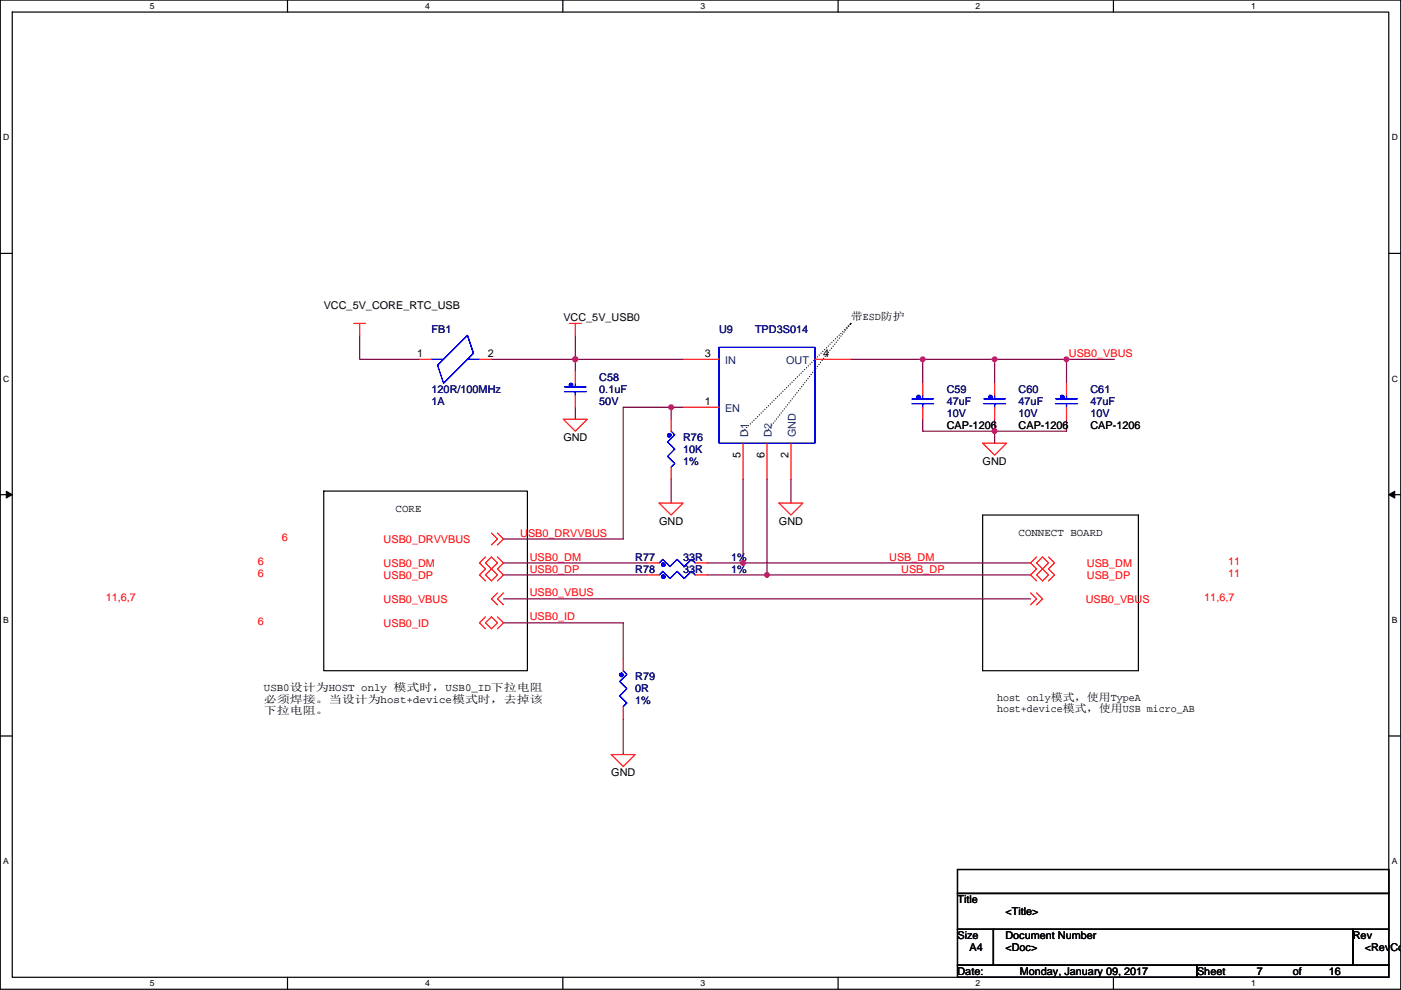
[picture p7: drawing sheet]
<svg xmlns="http://www.w3.org/2000/svg" width="297mm" height="210mm" viewBox="0 0 297 210" stroke-linecap="round" stroke-linejoin="round" font-family="sans-serif">
<path d="M.1 0h296.9v209.8h-296.9zM2.6 2.6h291.8v204.7h-291.8z" fill="none" stroke="#000" stroke-width=".25"/>
<g fill="#fff">
<path d="M31.8 .3h1v2h-1z"/>
<path d="M31.8 207.5h1v2.1h-1z"/>
</g>
<path d="M61 0v2.6M61 207.3v2.5" fill="none" stroke="#000" stroke-width=".25"/>
<g fill="#fff">
<path d="M90.1 .3h1v2h-1z"/>
<path d="M90.1 207.5h1v2.1h-1z"/>
</g>
<path d="M119.3 0v2.6M119.3 207.3v2.5" fill="none" stroke="#000" stroke-width=".25"/>
<g fill="#fff">
<path d="M148.5 .3h1v2h-1z"/>
<path d="M148.5 207.5h1v2.1h-1z"/>
</g>
<path d="M177.7 0v2.6M177.7 207.3v2.5" fill="none" stroke="#000" stroke-width=".25"/>
<g fill="#fff">
<path d="M206.9 .3h1v2h-1z"/>
<path d="M206.9 207.5h1v2.1h-1z"/>
</g>
<path d="M236.1 0v2.6M236.1 207.3v2.5" fill="none" stroke="#000" stroke-width=".25"/>
<g fill="#fff">
<path d="M265.2 .3h1v2h-1z"/>
<path d="M265.2 207.5h1v2.1h-1z"/>
<path d="M.7 28.2h1.3v2h-1.3z"/>
<path d="M295.1 28.2h1.3v2h-1.3z"/>
<path d="M.7 79.3h1.3v2.1h-1.3z"/>
<path d="M295.1 79.3h1.3v2.1h-1.3z"/>
</g>
<path d="M.1 53.7h2.5M294.4 53.7h2.6" fill="none" stroke="#000" stroke-width=".25"/>
<g fill="#fff">
<path d="M.7 130.5h1.2v2h-1.2z"/>
<path d="M295.1 130.5h1.2v2h-1.2z"/>
</g>
<path d="M.1 104.9h2.5M294.4 104.9h2.6" fill="none" stroke="#000" stroke-width=".25"/>
<path d="M1.3 104.2l1.3 .7-1.3 .7zM294.4 104.9l1.3-.7v1.4z" fill="#000" stroke="#000" stroke-width=".21"/>
<g fill="#fff">
<path d="M.7 181.7h1.2v2h-1.2z"/>
<path d="M295.1 181.7h1.2v2h-1.2z"/>
</g>
<path d="M68.6 104.2h43.2v38.1h-43.2zM208.3 109.2h33.1v33.1h-33.1zM.1 156.1h2.5M294.4 156.1h2.6M203 184.4h91.4v5.1h-91.4zM203 189.5h91.4v7.6h-91.4zM203 197.1h7.6v7.6h-7.6zM210.6 197.1h76.2v7.6h-76.2zM286.8 197.1h7.6v7.6h-7.6zM203 204.7h50.8v2.6h-50.8zM253.8 204.7h40.6v2.6h-40.6z" fill="none" stroke="#000" stroke-width=".25"/>
<path d="M180.4 68.6h.1M157.5 91.5l22.9-22.9M162.6 91.5l17.8-22.9" fill="none" stroke="#000" stroke-width=".25" stroke-dasharray="0 .5"/>
<g fill="none" stroke="#800040" stroke-width=".25">
<path d="M76.3 71.1v5.1h12.7M104.2 76.2h17.8M122 76.2v2.6M122 76.2h22.8M122 71.1v5.1M180.4 76.2h15.2M195.6 76.2h15.3M195.6 76.2v5.1M210.9 76.2v5.1M210.9 76.2h15.2M226.1 76.2v5.1M226.1 76.2h10.2"/>
<path d="M122 86.4v2.5M142.3 86.4h2.5M142.3 86.4h-10.2v27.9h-25.4M142.3 86.4v2.5M195.6 88.9v2.6h15.3M210.9 91.5v2.5M210.9 88.9v2.6M226.1 88.9v2.6h-15.2M106.7 119.4h30.5M142.3 101.6v5.1M157.5 119.4h61M157.5 101.6v17.8h-7.6"/>
<path d="M162.6 101.6v20.3h-12.7M167.7 101.6v5.1M106.7 127h111.8M106.7 121.9h30.5M106.7 132.1h25.4v7.6M162.6 121.9h55.9M132.1 152.4v7.6"/>
</g>
<g fill="#f0f" stroke="#f0f" stroke-width=".25">
<circle cx="210.9" cy="91.4" r=".5"/>
<circle cx="226.1" cy="76.2" r=".5"/>
<circle cx="210.9" cy="76.2" r=".5"/>
<circle cx="122" cy="76.2" r=".5"/>
<circle cx="142.3" cy="86.4" r=".5"/>
<circle cx="195.6" cy="76.2" r=".5"/>
<circle cx="162.6" cy="121.9" r=".5"/>
<circle cx="157.5" cy="119.4" r=".5"/>
</g>
<g fill="none" stroke="#f00" stroke-width=".25">
<path d="M75 68.6h2.5M76.3 68.6v2.5M89 76.2h2.5M101.7 76.2h2.5M120.7 68.6h2.6M122 68.6v2.5M122 78.8v2.5M144.8 76.2h7.7M172.8 76.2h7.6M119.4 88.9h5.1l-2.5 2.6zM122 83.8v2.6M142.3 88.9v2.6"/>
<path d="M142.3 99.1v2.5M144.8 86.4h7.7M157.5 94v7.6M162.6 94v7.6M167.7 94v7.6M195.6 81.3v2.5M195.6 86.4v2.5M208.3 94h5.1l-2.5 2.5zM210.9 81.3v2.5M210.9 86.4v2.5M226.1 81.3v2.5M226.1 86.4v2.5"/>
<path d="M102.9 118.1l-1.2 1.3 1.2 1.3-1.2 1.2 1.2 1.3M104.2 118.1l1.3 1.3-1.3 1.3-1.3-1.3zM104.2 113.1l1.3 1.2-1.3 1.3M105.5 118.1l1.2 1.3-1.2 1.3 1.2 1.2-1.2 1.3M105.5 113.1l1.2 1.2-1.2 1.3M137.2 119.4h2.6M139.8 106.7h5l-2.5 2.5zM147.4 119.4h2.5M165.2 106.7h5l-2.5 2.5zM219.8 119.4l1.2-1.3 1.3 1.3-1.3 1.3zM219.8 118.1l-1.3 1.3 1.3 1.3-1.3 1.2 1.3 1.3M222.3 118.1l1.3 1.3-1.3 1.3 1.3 1.2-1.3 1.3"/>
<path d="M102.9 130.8l-1.2 1.3 1.2 1.3M102.9 121.9l1.3-1.2 1.3 1.2-1.3 1.3zM104.2 130.8l1.3 1.3-1.3 1.3-1.3-1.3zM105.5 130.8l1.2 1.3-1.2 1.3M105.5 125.8l-1.3 1.2 1.3 1.3M106.7 125.8l-1.2 1.2 1.2 1.3M132.1 139.7v2.6M137.2 121.9h2.6M147.4 121.9h2.5M218.5 125.8l1.3 1.2-1.3 1.3M219.8 125.8l1.2 1.2-1.2 1.3M219.8 121.9l1.2-1.2 1.3 1.2-1.3 1.3z"/>
<path d="M132.1 149.9v2.5M129.6 160h5.1l-2.6 2.6z"/>
</g>
<g fill="none" stroke="#00f" stroke-width=".25">
<path d="M91.5 76.2h2.5M92.8 77.5l6.3-6.4 1.3 3.9-6.4 6.3zM99.1 76.2h2.6M152.5 73.7h20.3v20.3h-20.3zM119.7 83.1h4.6M119.7 82.1h4.6M122 83.1v.7M122 81.3v.8M142.3 91.5l.8 .7-1.6 1.5 1.6 1.6-1.6 1.5 1.6 1.5-.8 .8M193.4 85.6h4.5M193.4 84.6h4.5M195.6 83.8v.8"/>
<path d="M195.6 85.6v.8M208.6 85.6h4.6M208.6 84.6h4.6M210.9 85.6v.8M210.9 83.8v.8M223.8 85.6h4.6M223.8 84.6h4.6M226.1 85.6v.8M226.1 83.8v.8M139.8 119.4l.7-.8 1.5 1.6 1.6-1.6 1.5 1.6 1.5-1.6 .8 .8M139.8 121.9l.7-.7 1.5 1.5 1.6-1.5 1.5 1.5 1.5-1.5 .8 .7M132.1 142.3l.8 .7-1.5 1.5 1.5 1.6-1.5 1.5 1.5 1.5-.8 .8"/>
</g>
<g fill="#00f" stroke="#00f" stroke-width=".25">
<circle cx="140.6" cy="122.3" r=".38"/>
<circle cx="210" cy="84.2" r=".38"/>
<circle cx="225.2" cy="84.2" r=".38"/>
<circle cx="194.7" cy="84.2" r=".38"/>
<circle cx="141.9" cy="92.3" r=".38"/>
<circle cx="140.6" cy="119.8" r=".38"/>
<circle cx="121.1" cy="81.7" r=".38"/>
<circle cx="131.7" cy="143.1" r=".38"/>
</g>
<g font-size="2.3">
<text x="68.6" y="65.6">VCC_5V_CORE_RTC_USB</text>
<text x="119.4" y="68.1">VCC_5V_USB0</text>
<text x="180.4" y="67.9">带ESD防护</text>
<text x="88.5" y="75.7">1</text>
<text x="103.4" y="75.7">2</text>
<text x="149.4" y="75.7">3</text>
<text x="174.6" y="75.7">4</text>
<text x="149.4" y="85.9">1</text>
<text x="119.4" y="93.5">GND</text>
<text x="200.7" y="91">CAP-1206</text>
<text x="216" y="91">CAP-1206</text>
<text x="231.2" y="91">CAP-1206</text>
<text x="157" y="97.1" transform="rotate(-90 157 97.1)">5</text>
<text x="162.1" y="97.1" transform="rotate(-90 162.1 97.1)">6</text>
<text x="167.2" y="97.1" transform="rotate(-90 167.2 97.1)">2</text>
<text x="208.3" y="98.6">GND</text>
<text x="83.9" y="108.5">CORE</text>
<text x="139.8" y="111.3">GND</text>
<text x="165.2" y="111.3">GND</text>
<text x="216" y="113.6">CONNECT BOARD</text>
<text x="55.9" y="149.1">必须焊接。当设计为host+device模式时，去掉该</text>
<text x="55.9" y="146.6">USB0设计为HOST only 模式时，USB0_ID下拉电阻</text>
<text x="211.4" y="148.7">host only模式，使用TypeA</text>
<text x="55.9" y="151.5">下拉电阻。</text>
<text x="211.4" y="151.1">host+device模式，使用USB micro_AB</text>
<text x="129.6" y="164.6">GND</text>
<text x="203" y="191.6">Title</text>
<text x="213.2" y="194.1">&lt;Title&gt;</text>
<text x="203" y="199.2">Size</text>
<text x="205.5" y="201.7">A4</text>
<text x="213.2" y="199.2">Document Number</text>
<text x="213.2" y="201.7">&lt;Doc&gt;</text>
<text x="286.8" y="199.2">Rev</text>
<text x="289.4" y="201.7">&lt;RevCo</text>
<text x="203" y="206.8">Date:</text>
<text x="216.2" y="206.8">Monday, January 09, 2017</text>
<text x="253.8" y="206.8">Sheet</text>
<text x="266.5" y="206.8">7</text>
<text x="274.1" y="206.8">of</text>
<text x="281.7" y="206.8">16</text>
</g>
<g font-size="2.3" fill="#000080">
<text x="91.5" y="70.7">FB1</text>
<text x="152.5" y="70.7">U9</text>
<text x="160.1" y="70.7">TPD3S014</text>
<text x="91.5" y="83.4">120R/100MHz</text>
<text x="127.1" y="80.8">C58</text>
<text x="127.1" y="83.4">0.1uF</text>
<text x="200.7" y="83.4">C59</text>
<text x="216" y="83.4">C60</text>
<text x="231.2" y="83.4">C61</text>
<text x="91.5" y="85.9">1A</text>
<text x="127.1" y="85.9">50V</text>
<text x="200.7" y="85.9">47uF</text>
<text x="200.7" y="88.4">10V</text>
<text x="216" y="85.9">47uF</text>
<text x="216" y="88.4">10V</text>
<text x="231.2" y="85.9">47uF</text>
<text x="231.2" y="88.4">10V</text>
<text x="144.8" y="93.5">R76</text>
<text x="144.8" y="96.1">10K</text>
<text x="144.8" y="98.6">1%</text>
<text x="134.7" y="118.9">R77</text>
<text x="144.8" y="118.9">33R</text>
<text x="155" y="118.9">1%</text>
<text x="134.7" y="121.5">R78</text>
<text x="144.8" y="121.5">33R</text>
<text x="155" y="121.5">1%</text>
<text x="134.7" y="144.3">R79</text>
<text x="134.7" y="146.9">0R</text>
<text x="134.7" y="149.4">1%</text>
</g>
<g font-size="2.3" fill="#004080">
<text x="153.7" y="77.3">IN</text>
<text x="166.7" y="77.3">OUT</text>
<text x="153.7" y="87.4">EN</text>
<text x="158.6" y="92.7" transform="rotate(-90 158.6 92.7)">D1</text>
<text x="163.7" y="92.7" transform="rotate(-90 163.7 92.7)">D2</text>
<text x="168.8" y="92.7" transform="rotate(-90 168.8 92.7)">GND</text>
</g>
<g font-size="2.3" fill="#f00">
<text x="226.6" y="75.7">USB0_VBUS</text>
<text x="110.3" y="113.8">USB0_DRVVBUS</text>
<text x="54.7" y="119.9">6</text>
<text x="59.8" y="114.9">6</text>
<text x="81.3" y="115.1">USB0_DRVVBUS</text>
<text x="112.3" y="118.9">USB0_DM</text>
<text x="188.5" y="118.9">USB_DM</text>
<text x="260.4" y="119.9">11</text>
<text x="54.7" y="122.5">6</text>
<text x="81.3" y="122.7">USB0_DP</text>
<text x="81.3" y="120.2">USB0_DM</text>
<text x="112.3" y="121.4">USB0_DP</text>
<text x="191.1" y="121.4">USB_DP</text>
<text x="230.4" y="120.2">USB_DM</text>
<text x="230.4" y="122.7">USB_DP</text>
<text x="260.4" y="122.5">11</text>
<text x="22.4" y="127.6">11,6,7</text>
<text x="81.3" y="127.8">USB0_VBUS</text>
<text x="112.3" y="126.5">USB0_VBUS</text>
<text x="112.3" y="131.6">USB0_ID</text>
<text x="230.2" y="127.8">USB0_VBUS</text>
<text x="255.3" y="127.6">11,6,7</text>
<text x="54.7" y="132.6">6</text>
<text x="81.3" y="132.9">USB0_ID</text>
</g>
<g font-size="1.8">
<text x="31.8" y="1.9">5</text>
<text x="90.1" y="1.9">4</text>
<text x="148.5" y="1.9">3</text>
<text x="206.9" y="1.9">2</text>
<text x="265.2" y="1.9">1</text>
<text x=".7" y="29.8">D</text>
<text x="295.1" y="29.8">D</text>
<text x=".7" y="81">C</text>
<text x="295.1" y="81">C</text>
<text x=".7" y="132.1">B</text>
<text x="295.1" y="132.1">B</text>
<text x=".7" y="183.3">A</text>
<text x="295.1" y="183.3">A</text>
<text x="31.8" y="209.2">5</text>
<text x="90.1" y="209.2">4</text>
<text x="148.5" y="209.2">3</text>
<text x="206.9" y="209.2">2</text>
<text x="265.2" y="209.2">1</text>
</g>
</svg>
